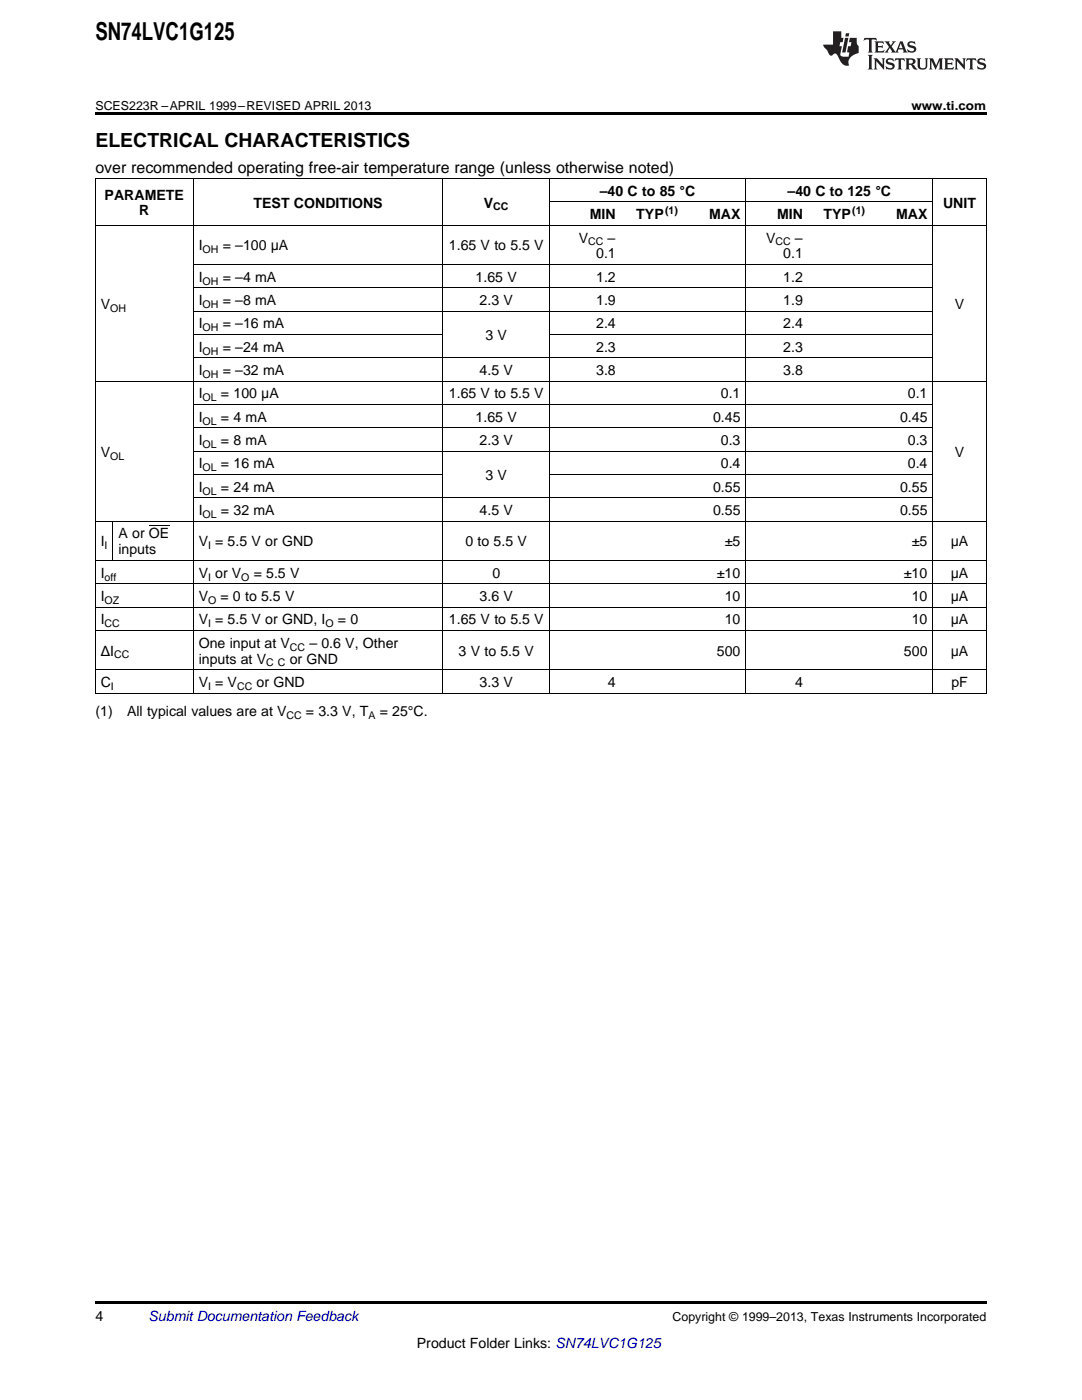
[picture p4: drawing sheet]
<svg xmlns="http://www.w3.org/2000/svg" width="216mm" height="279mm" viewBox="0 0 216 279" stroke-linecap="round" stroke-linejoin="round" font-family="sans-serif">
<path d="M19 22.5h177.8v.5h-177.8zM54.6 35.6h1.8v.1h-1.8zM19 259.7h177.8v.5h-177.8z" fill="#000"/>
<g fill="none" stroke="#000" stroke-width=".2">
<path d="M19 35.6h177.8M19.1 35.7v102.7M38.5 35.7v102.7M88.3 35.7v102.7M109.7 35.7v102.7M148.8 35.7v102.7M186.1 35.7v102.7M196.8 35.7v102.7M19 45h177.8M38.6 57.4h147.5M38.6 52.8h147.5M109.7 40.3h76.5"/>
<path d="M19 76.1h177.8M38.6 71.4h147.5M38.6 66.8h49.8M38.6 62.1h147.5M109.7 66.8h76.4M38.6 99.4h147.5M38.6 94.7h49.8M38.6 90h147.5M38.6 85.4h147.5M38.6 80.7h147.5M109.7 94.7h76.4M19 116.5h177.8"/>
<path d="M19 111.8h177.8M19 104h177.8M22.5 104.1v7.8M19 138.3h177.8M19 133.6h177.8M19 125.8h177.8M19 121.2h177.8"/>
</g>
<g fill="#231f20">
<path d="M172.5 7.6l-.1 .5 .4-.2h.6v.1v2.1l-.2 .4h.9l-.2-.4v-2.1l.1-.1h.5l.5 .2-.2-.5zM174.5 8.3l.2 .3v1.5l-.2 .4h1.8l.2-.6a1.04 1.04 0 0 1-1.3 .2v-.7h.6l.3 .2v-.6l-.3 .2h-.6v-.6l.8-.1 .4 .3-.2-.5zM176.5 8.3l.9 1.1-.9 1.1h.8l-.2-.2 .4-.7 .5 .7-.2 .2h1.5l-.2-.2 .2-.4h.9l.1 .4-.2 .2h1l-.3-.3-.7-1.9h-.5l-.9 2-.8-1 .9-1h-.8l.1 .3-.4 .5-.3-.6 .1-.2zM179.7 8.6l.4 1h-.7zM181.3 8.4a.63 .63 0 0 0-.2 .7 .63 .63 0 0 0 .6 .4l.6 .2 .1 .2a.75 .75 0 0 1-.7 .4 .75 .75 0 0 1-.6-.5l.1 .7 .1-.1a1.11 1.11 0 0 0 1.5-.6 1.13 1.13 0 0 0-1.2-.8l-.1-.4a1.04 1.04 0 0 1 1.2 .2l-.2-.5-.2 .1-.4-.2zM173.2 10.9l.2 .4v2.2l-.2 .4h1l-.3-.4v-2.2l.3-.4zM174.3 11.6l.3 .4v1.5l-.3 .4h.8l-.2-.4v-1.3l1.5 1.7v-1.9l.2-.4h-.7l.2 .4v.9l-1.1-1.3zM177 11.8a.62 .62 0 0 0-.2 .7 .62 .62 0 0 0 .6 .4l.6 .1 .1 .3a.76 .76 0 0 1-.7 .3 .76 .76 0 0 1-.7-.4l.2 .7 .1-.1a1.11 1.11 0 0 0 1.5-.6 1.13 1.13 0 0 0-1.2-.8l-.1-.4a1.04 1.04 0 0 1 1.2 .2l-.2-.6-.2 .1-.5-.1zM178.7 11.6l-.2 .6a.61 .61 0 0 1 .8-.3v1.6l-.2 .4h.9l-.2-.4v-1.6a.63 .63 0 0 1 .7 .3l-.1-.6zM180.6 11.6l.3 .4v1.5l-.3 .4h1l-.2-.2-.1-.8 .6 .2a.76 .76 0 0 0 1.2 .7l-1-1a.58 .58 0 0 0 .6-.5 .58 .58 0 0 0-.5-.6zM181.4 11.9h.1a.45 .45 0 0 1 .5 .1 .45 .45 0 0 1 .1 .5l-.8 .2zM182.9 11.6l.2 .2a2.17 2.17 0 0 0 .3 1.9 .99 .99 0 0 0 1.6-.6v-1.1l.2-.4h-.7l.2 .2a1.92 1.92 0 0 1-.2 1.8 .6 .6 0 0 1-.9-.5v-1.1l.2-.4zM185.4 11.6l.2 .4v1.5l-.2 .4h.7l-.2-.4v-1.4l.8 1.8 .8-1.8v1.4l-.2 .4h.9l-.2-.4v-1.5l.2-.4h-.8l-.6 1.5-.6-1.5zM188.4 11.6l.2 .4v1.5l-.2 .4h1.8l.1-.6a1.04 1.04 0 0 1-1.2 .1v-.6h.5l.4 .2v-.6l-.4 .2h-.5v-.7h.8l.3 .3-.1-.6zM190.5 11.6l.2 .4v1.5l-.2 .4h.7l-.2-.4v-1.3l1.5 1.7v-1.9l.2-.4h-.7l.2 .4v.9l-1.1-1.3zM192.9 11.6l-.1 .6a.61 .61 0 0 1 .7-.3l.1 1.6-.3 .4h1l-.3-.4 .1-1.6a.63 .63 0 0 1 .7 .3l-.1-.6zM195.2 11.8a.62 .62 0 0 0-.2 .7 .62 .62 0 0 0 .6 .4l.6 .1 .1 .3a.76 .76 0 0 1-.7 .3 .76 .76 0 0 1-.6-.4l.1 .7 .1-.1a1.11 1.11 0 0 0 1.6-.6 1.13 1.13 0 0 0-1.3-.8l-.1-.4a1.04 1.04 0 0 1 1.2 .2l-.1-.6-.2 .1-.5-.1z"/>
<path d="M166.2 6.3v2.6h-1.9v.4l.8 .9a.91 .91 0 0 0 1 .8 .56 .56 0 0 1 .5-.3 .56 .56 0 0 1 .5 .3l.4 .8a1.53 1.53 0 0 0 1.9 1.2 1.54 1.54 0 0 1 1-2.1l.9-.3v-1.4a1.52 1.52 0 0 1-.4-1.6h-1.3l-.2 .8h.5l-.2 .8h-.5l-.1 1v.2l.4 .1-.2 .8a1.93 1.93 0 0 1-1.6-.3l.3-1.8h-.5l.2-.8h.4l.2-.8h-.4v-1.3zM168.6 7.6l-.6 2.9h.7l.6-2.9zM168.8 6.6l-.1 .7h.6l.2-.7z"/>
</g>
<path d="M29.7 105h4.1" fill="none" stroke="#000" stroke-width=".2"/>
<text font-size="4.9" x="19" y="7.9">SN74LVC1G125</text>
<text font-size="3.9" x="19" y="29.3">ELECTRICAL CHARACTERISTICS</text>
<text font-size="3.2" x="19" y="34.4">over recommended operating free-air temperature range (unless otherwise noted)</text>
<g font-size="2.8">
<text x="20.9" y="39.8">PARAMETE</text>
<text x="50.6" y="41.4">TEST CONDITIONS</text>
<text x="96.6" y="41.4">V</text>
<text x="119.7" y="39.1">–40 C to 85 °C</text>
<text x="157.2" y="39.1">–40 C to 125 °C</text>
<text x="188.2" y="41.4">UNIT</text>
<text x="27.8" y="43">R</text>
<text x="117.7" y="43.7">MIN</text>
<text x="127" y="43.7">TYP</text>
<text x="141.5" y="43.7">MAX</text>
<text x="155" y="43.7">MIN</text>
<text x="164.3" y="43.7">TYP</text>
<text x="178.8" y="43.7">MAX</text>
<text x="39.7" y="50">I</text>
<text x="44.4" y="50">= –100 μA</text>
<text x="89.6" y="50">1.65 V to 5.5 V</text>
<text x="115.5" y="48.4">V</text>
<text x="119" y="51.6">0.1</text>
<text x="121.2" y="48.4">–</text>
<text x="152.9" y="48.4">V</text>
<text x="156.3" y="51.6">0.1</text>
<text x="158.6" y="48.4">–</text>
<text x="39.7" y="56.2">I</text>
<text x="44.4" y="56.2">= –4 mA</text>
<text x="94.9" y="56.2">1.65 V</text>
<text x="119" y="56.2">1.2</text>
<text x="156.3" y="56.2">1.2</text>
<text x="20.1" y="61.6">V</text>
<text x="39.7" y="60.9">I</text>
<text x="39.7" y="65.5">I</text>
<text x="44.4" y="60.9">= –8 mA</text>
<text x="44.4" y="65.5">= –16 mA</text>
<text x="95.7" y="60.9">2.3 V</text>
<text x="119" y="60.9">1.9</text>
<text x="119" y="65.5">2.4</text>
<text x="156.3" y="60.9">1.9</text>
<text x="156.3" y="65.5">2.4</text>
<text x="190.5" y="61.6">V</text>
<text x="39.7" y="70.2">I</text>
<text x="44.4" y="70.2">= –24 mA</text>
<text x="96.9" y="67.9">3 V</text>
<text x="119" y="70.2">2.3</text>
<text x="156.3" y="70.2">2.3</text>
<text x="39.7" y="74.9">I</text>
<text x="44.4" y="74.9">= –32 mA</text>
<text x="95.7" y="74.9">4.5 V</text>
<text x="119" y="74.9">3.8</text>
<text x="156.3" y="74.9">3.8</text>
<text x="39.7" y="79.5">I</text>
<text x="44.1" y="79.5">= 100 μA</text>
<text x="89.6" y="79.5">1.65 V to 5.5 V</text>
<text x="143.8" y="79.5">0.1</text>
<text x="181.2" y="79.5">0.1</text>
<text x="39.7" y="84.2">I</text>
<text x="39.7" y="88.8">I</text>
<text x="44.1" y="84.2">= 4 mA</text>
<text x="44.1" y="88.8">= 8 mA</text>
<text x="94.9" y="84.2">1.65 V</text>
<text x="95.7" y="88.8">2.3 V</text>
<text x="142.3" y="84.2">0.45</text>
<text x="143.8" y="88.8">0.3</text>
<text x="179.6" y="84.2">0.45</text>
<text x="181.2" y="88.8">0.3</text>
<text x="20.1" y="91.2">V</text>
<text x="39.7" y="93.5">I</text>
<text x="44.1" y="93.5">= 16 mA</text>
<text x="96.9" y="95.8">3 V</text>
<text x="143.8" y="93.5">0.4</text>
<text x="181.2" y="93.5">0.4</text>
<text x="190.5" y="91.2">V</text>
<text x="39.7" y="98.1">I</text>
<text x="44.1" y="98.1">= 24 mA</text>
<text x="142.3" y="98.1">0.55</text>
<text x="179.6" y="98.1">0.55</text>
<text x="23.6" y="107.5">A or OE</text>
<text x="39.7" y="102.8">I</text>
<text x="44.1" y="102.8">= 32 mA</text>
<text x="95.7" y="102.8">4.5 V</text>
<text x="142.3" y="102.8">0.55</text>
<text x="179.6" y="102.8">0.55</text>
<text x="20.1" y="109">I</text>
<text x="23.6" y="110.6">inputs</text>
<text x="39.7" y="109">V = 5.5 V or GND</text>
<text x="92.9" y="109">0 to 5.5 V</text>
<text x="144.6" y="109">±5</text>
<text x="182" y="109">±5</text>
<text x="189.7" y="109">μA</text>
<text x="20.1" y="115.3">I</text>
<text x="20.1" y="119.9">I</text>
<text x="39.7" y="115.3">V or V</text>
<text x="39.7" y="119.9">V</text>
<text x="44" y="119.9">= 0 to 5.5 V</text>
<text x="50.6" y="115.3">= 5.5 V</text>
<text x="95.7" y="119.9">3.6 V</text>
<text x="98.2" y="115.3">0</text>
<text x="143.1" y="115.3">±10</text>
<text x="144.6" y="119.9">10</text>
<text x="180.4" y="115.3">±10</text>
<text x="181.9" y="119.9">10</text>
<text x="189.7" y="115.3">μA</text>
<text x="189.7" y="119.9">μA</text>
<text x="20.1" y="124.6">I</text>
<text x="39.7" y="124.6">V = 5.5 V or GND, I</text>
<text x="67.4" y="124.6">= 0</text>
<text x="89.6" y="124.6">1.65 V to 5.5 V</text>
<text x="144.6" y="124.6">10</text>
<text x="181.9" y="124.6">10</text>
<text x="189.7" y="124.6">μA</text>
<text x="20.1" y="130.8">ΔI</text>
<text x="39.7" y="129.3">One input at V</text>
<text x="61.7" y="129.3">– 0.6 V, Other</text>
<text x="91.5" y="130.8">3 V to 5.5 V</text>
<text x="143.1" y="130.8">500</text>
<text x="180.4" y="130.8">500</text>
<text x="189.7" y="130.8">μA</text>
<text x="20.1" y="137.1">C</text>
<text x="39.7" y="132.4">inputs at V</text>
<text x="39.7" y="137.1">V = V</text>
<text x="51.2" y="137.1">or GND</text>
<text x="57.8" y="132.4">or GND</text>
<text x="95.7" y="137.1">3.3 V</text>
<text x="121.3" y="137.1">4</text>
<text x="158.6" y="137.1">4</text>
<text x="189.8" y="137.1">pF</text>
<text x="19" y="142.9">(1)</text>
<text x="25.4" y="142.9">All typical values are at V</text>
<text x="61" y="142.9">= 3.3 V, T</text>
<text x="75.8" y="142.9">= 25°C.</text>
<text x="19" y="263.6">4</text>
<text x="83.2" y="269">Product Folder Links: SN74LVC1G125</text>
</g>
<text font-size="2.8" fill="#0000c8" x="29.6" y="263.6">Submit Documentation Feedback</text>
<g font-size="2.5">
<text x="19" y="21.9">SCES223R –APRIL 1999–REVISED APRIL 2013</text>
<text x="181.9" y="21.9">www.ti.com</text>
<text x="134.2" y="263.6">Copyright © 1999–2013, Texas Instruments Incorporated</text>
</g>
<g font-size="2.1">
<text x="98.4" y="42">CC</text>
<text x="132.7" y="42.6">(1)</text>
<text x="170" y="42.6">(1)</text>
<text x="40.4" y="50.6">OH</text>
<text x="117.4" y="49">CC</text>
<text x="154.7" y="49">CC</text>
<text x="40.4" y="56.8">OH</text>
<text x="22" y="62.2">OH</text>
<text x="40.4" y="61.5">OH</text>
<text x="40.4" y="66.1">OH</text>
<text x="40.4" y="70.8">OH</text>
<text x="40.4" y="75.4">OH</text>
<text x="40.4" y="80.1">OL</text>
<text x="40.4" y="84.7">OL</text>
<text x="40.4" y="89.4">OL</text>
<text x="22" y="91.7">OL</text>
<text x="40.4" y="94.1">OL</text>
<text x="40.4" y="98.7">OL</text>
<text x="40.4" y="103.4">OL</text>
<text x="20.9" y="109.6">I</text>
<text x="41.5" y="109.6">I</text>
<text x="20.9" y="115.9">off</text>
<text x="41.5" y="115.9">I</text>
<text x="48.2" y="115.9">O</text>
<text x="20.9" y="120.5">OZ</text>
<text x="20.9" y="125.2">CC</text>
<text x="41.5" y="120.5">O</text>
<text x="41.5" y="125.2">I</text>
<text x="64.9" y="125.2">O</text>
<text x="22.8" y="131.4">CC</text>
<text x="57.9" y="129.8">CC</text>
<text x="22.1" y="137.7">I</text>
<text x="41.5" y="137.7">I</text>
<text x="47.3" y="137.7">CC</text>
<text x="53.1" y="133">C C</text>
<text x="57.2" y="143.5">CC</text>
<text x="73.5" y="143.5">A</text>
</g>
</svg>
